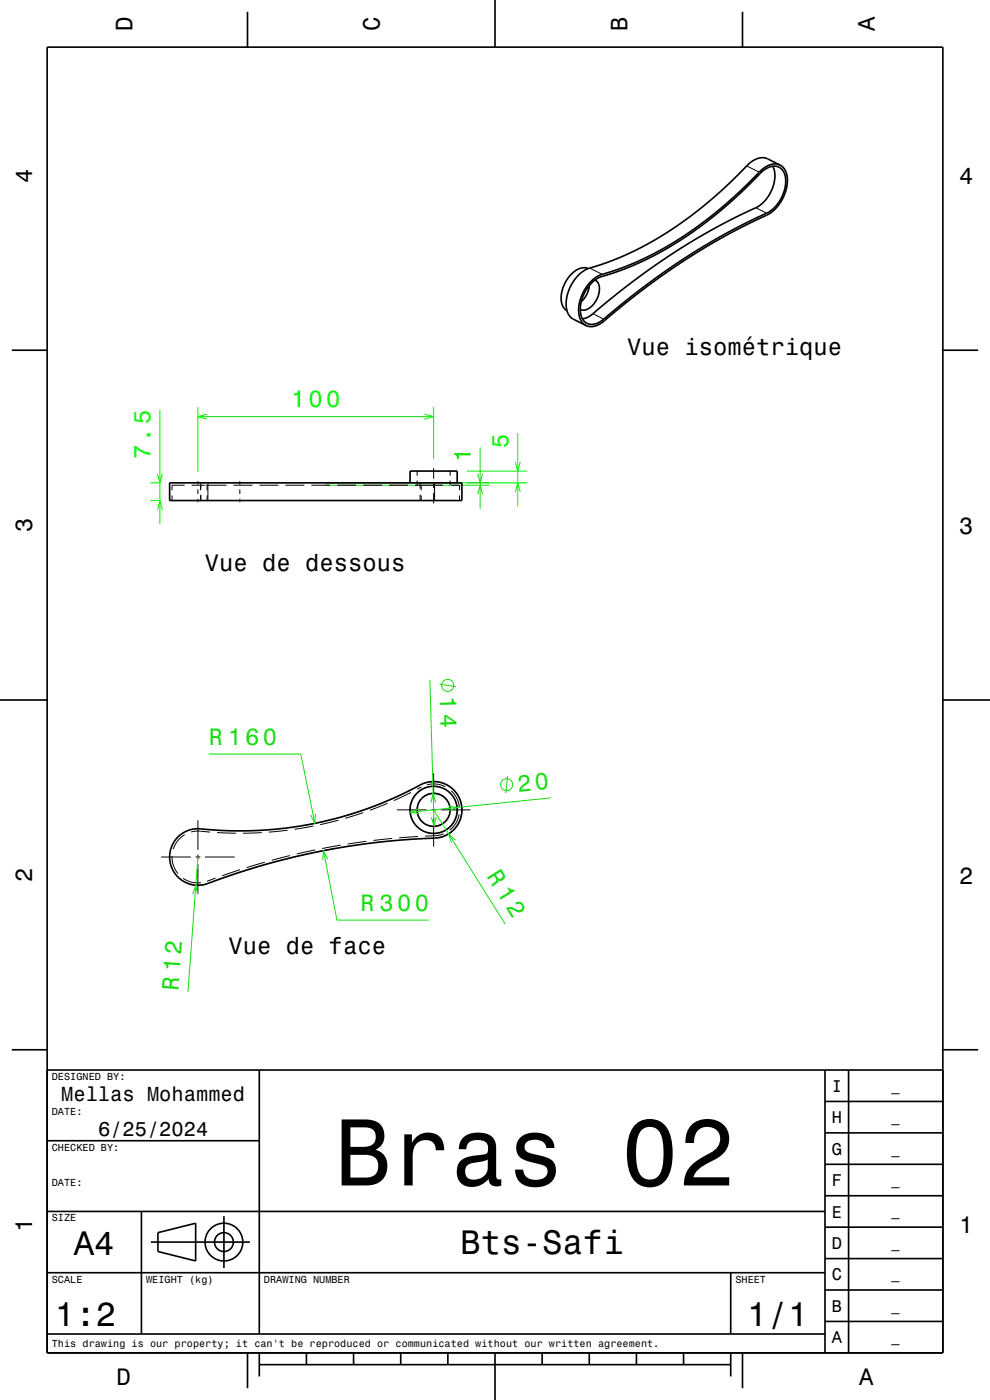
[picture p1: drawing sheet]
<svg xmlns="http://www.w3.org/2000/svg" width="210mm" height="297mm" viewBox="0 0 210 297" stroke-linecap="round" stroke-linejoin="round" font-family="sans-serif">
<g fill="none" stroke="#16de12" stroke-width=".21">
<path d="M101.9 94.9v13M69 102.9h34.9M69 102.4h34.9M101.3 100.5l.6 1.9 .5-1.9M101.3 104.9l.6-2 .5 2M44.3 160h19.5l3 14.7M91.2 144.2l.9 31.1M93.2 145.1l3.5 .6M66.9 172.7l-.1 2-.9-1.8M87.3 167.5l-5.7 2.6-5.4 2.1-6 1.7-5.4 1.1M88.9 171.6l-1.9 .7 2 .3M89 173.7a3.5 3.5 0 0 0 5 1"/>
<path d="M90 168.9a3.5 3.5 0 0 1 4.9 1M91 165.9a6 6 0 0 1 6.9 4.7 6 6 0 0 1-4.6 7.1M92 171.8l15.2 24.2M92.5 170.2l-.6-1.9-.5 2M92.5 173.4l-.4 1.9-.6-1.9M93.2 167a5 5 0 0 0-5.2 1.8 5 5 0 0 0-.4 5.4M95 171l2 .3-1.9 .7M96.4 169.4a5 5 0 0 1-.5 5.5 5 5 0 0 1-5.1 1.8M96.6 178.3l-1.4-1.4 .6 1.9M107.6 164.7l-.3 3.5M116.9 169.3l-29.9 3M39.6 187.3a6 6 0 0 0 3.9 .3"/>
<path d="M40.9 189.7l.6-1.9 .4 2M42 181.8l-2.1 28.6M68.6 180.5l2.9 14.7h19.5M69.5 182.3l-.9-1.8-.1 2M70.6 180.1l-5.9 1.2-6.6 1.6-6.4 1.9-5.7 1.9"/>
<circle cx="95" cy="145.4" r="1.28"/>
<circle cx="107.5" cy="166.5" r="1.28"/>
</g>
<g fill="none" stroke="#0f0" stroke-width=".21">
<path d="M33.9 86.9v24.3M42 86.4v13.7M42 88.4h50M43.9 87.9l-1.9 .5 1.9 .5M90.1 87.9l1.9 .5-1.9 .5M92 86.4v10.9M99 99.9h12.8M109.3 98l.5 1.9 .5-1.9M109.8 91.9v15.5M31.9 102.4h2.1M31.9 106.2h2.1M33.4 108.1l.5-1.9 .5 1.9"/>
<path d="M33.4 100.5l.5 1.9 .5-1.9M99 102.4h12.8M109.3 104.4l.5-2 .5 2"/>
</g>
<g fill="none" stroke="#000" stroke-width=".35">
<path d="M10 10h190v277h-190zM52.5 2.5v7.5M105 0v10M157.5 2.5v7.5M163.9 35.3a7.2 7.2 0 0 1-1.9 7.5 17.6 17.6 0 0 1-4.5 2.6l-8 4.2-7.5 4.7-7.7 5.4-7.6 6a6.3 6.3 0 0 1-3.2 2M165.5 35l-2.7-1.3a4.2 4.2 0 0 0-4.7 1.8l-4.2 4.2-3.9 3.4-4 3.1-3.8 2.7-3.9 2.4-4.4 2.3-4.1 1.7-3.7 1.3a8.1 8.1 0 0 0-6 7.7 3.5 3.5 0 0 0 1.5 3.4l2.7 1.3M165.5 35a4.1 4.1 0 0 1 1.4 4.8 8.7 8.7 0 0 1-6.1 6.7l-8.3 4.3-7.7 4.7-7.7 5.4-8.1 6.4a4.9 4.9 0 0 1-4.3 1.9l-.4-.2M165.5 35a4.1 4.1 0 0 0-4.6 1.6l-4.1 4.1-3.8 3.4-3.6 2.9-4.2 3-3.9 2.4-4.1 2.1-4.6 2.1-3.8 1.3a8.1 8.1 0 0 0-6.1 8.1 3.3 3.3 0 0 0 1.6 3M124.8 57a3.8 3.8 0 0 0-4.3 2 6 6 0 0 0-.9 6.3l.7 .6M125.6 59.9a11.2 11.2 0 0 1 4.7-2.1l4.2-1.6 3.6-1.6 3.7-2.1 3.8-2.4 3.3-2.3 3.8-3 3.9-3.4 3.8-3.7a5.1 5.1 0 0 1 4.3-2.4 3.1 3.1 0 0 1 2 3.7 8.1 8.1 0 0 1-5.8 7l-8.5 4.4-7.4 4.5-7.9 5.5-8.1 6.5a4.9 4.9 0 0 1-4.1 1.9 3.2 3.2 0 0 1-1.8-3.9 8.6 8.6 0 0 1 2.5-5zM126.2 59.4a2.52 2.52 0 0 1 .8 3.2 4 4 0 0 1-3.4 3.2l-.5-.2M2.5 74.3h7.5"/>
<path d="M125 60.6a5.4 5.4 0 0 1-1.7 3.4M200 74.3h7.5M36 102.4h62v3.8h-62zM87 102.4v-2.5h10v2.5M0 148.5h10M200 148.5h10M37.8 177.5a6.7 6.7 0 0 1 6.3-1.5l5.7 .3 6-.2 5.5-.5 5.4-.9 5.1-1.2 5.5-1.7 5.6-2.2 4.8-2.3a7 7 0 0 1 6.2-1.2 6 6 0 0 1 3.9 7.1 6 6 0 0 1-6.6 4.6l-5.8 .4-5.9 .6-6 .8-5.4 1-6.3 1.4-5.6 1.4-10.5 3.4a7.3 7.3 0 0 1-5.9 .6 6 6 0 0 1-2-9.9zM2.5 222.7h7.5M10 227h190M55 227v56M175 233.7h25M175 227v60"/>
<path d="M180 227v60M200 222.7h7.5M10 257h165M10 242h45M30 257v26M47.5 258v11M175 253.7h25M175 247h25M175 240.3h25M10 270h165M32 263.5h21M33.5 261.5l8-2v8l-8-2z"/>
<path d="M155 270v13M175 273.7h25M175 267h25M175 260.3h25M10 283h165M52.5 287v7.5M55 289.5h100M55 287v5M65 287v2.5M75 287v2.5M85 287v2.5M95 287v2.5"/>
<path d="M105 287v10M115 287v2.5M125 287v2.5M135 287v2.5M145 287v2.5M155 287v5M157.5 287v7.5M175 280.3h25"/>
<circle cx="92" cy="171.8" r="5"/>
<circle cx="92" cy="171.8" r="3.5"/>
<circle cx="47.5" cy="263.5" r="2"/>
<circle cx="47.5" cy="263.5" r="4"/>
</g>
<g fill="none" stroke="#000" stroke-width=".21">
<path d="M158.4 35.2l2.6 1.3M125.1 56.9l2.6 1.3M160.3 44.1l2.3 1.1M125.8 66.5l2.3 1.2M88.5 99.9v1M92 99.3v2.3M95.5 99.9v1M36.5 105.1v1.1M39.2 102.9h-2.7v1.1M40.7 102.9h2.8M42 102.1v.7M42 103.8v1"/>
<path d="M42 105.8v.8M42.6 102.9v1.1M42.6 105.1v1.1M42.6 102.4v1.3M42.6 104.9v1.3M43.7 102.9h4.3M43.9 102.9v1.1M43.9 105.1v1.1M44.1 102.4v3.8M49.5 102.9h4M50.9 102.1v.7M50.9 103.8v1"/>
<path d="M50.9 105.8v.8M55 102.9h4M60.5 102.9h4M66 102.9h4M71.5 102.9h4M77 102.9h4M82.5 102.9h4M88 102.9h5.9M88.5 101.9v1M89.1 102.4v1.3M89.1 104.9v1.3M89.4 102.9v1.1"/>
<path d="M89.4 105.1v1.1M92 102.6v1M92 104.6v2.2M92.2 102.4v3.8M95.5 101.9v1M95.7 102.9h1.8v1.1M97.5 105.1v1.1M39.2 177.1a5.5 5.5 0 0 0-2.5 3M40.6 176.5a11.7 11.7 0 0 1 3.9 0M42 174v6.3M46 176.6l4 .2M55.5 176.6l-4 .2"/>
<path d="M61 176.1l-4 .4M66.4 175.2l-3.9 .7M71.8 174l-3.9 .9M72.3 179.3l-4 .7M77.1 172.4l-3.9 1.2M77.7 178.5l-3.9 .6M82.2 170.4l-3.7 1.5M83.2 177.9l-4 .4M84.2 171.8h6.3M87.2 168.1l-3.6 1.7M88.7 177.5l-4 .2M89.4 167l-.9 .4"/>
<path d="M90.6 166.5a5.5 5.5 0 0 1 3.9 .4M91.5 171.8h1M92 164v6.3M92 171.3v1M92 173.3v6.3M93.5 171.8h6.3M94.1 176.9a11.5 11.5 0 0 1-3.9 .5M95.7 167.8a5.5 5.5 0 0 1 1.8 3.5M97.4 172.8a5.5 5.5 0 0 1-2 3.3M34.2 181.8h6.3M36.5 181.6a5.5 5.5 0 0 0 1.2 3.7M38.8 186.3a5.5 5.5 0 0 0 3.8 1"/>
<path d="M41.5 181.8h1M42 181.3v1M42 183.3v6.3M43.5 181.8h6.3M45.7 186.3l-1.8 .7M50.9 184.5l-3.8 1.3M56.2 182.9l-3.8 1.1M61.5 181.5l-3.9 1M66.9 180.3l-3.9 .9"/>
</g>
<text font-size="20.2" x="71.1" y="251.5">Bras 02</text>
<g font-size="7.2">
<text x="15.7" y="266.3">A4</text>
<text x="97.7" y="266.1">Bts-Safi</text>
<text x="11.7" y="281.3">1:2</text>
<text x="158.5" y="281.3">1/1</text>
</g>
<g font-size="5.1" fill="#16de12">
<text x="103.1" y="185.8" transform="rotate(58 103.1 185.8)">R 12</text>
<text x="37.9" y="210.3" transform="rotate(-86 37.9 210.3)">R 12</text>
</g>
<g font-size="5">
<text x="28.1" y="6.5" transform="rotate(-90 28.1 6.5)">D</text>
<text x="80.6" y="6.5" transform="rotate(-90 80.6 6.5)">C</text>
<text x="133.1" y="6.5" transform="rotate(-90 133.1 6.5)">B</text>
<text x="185.6" y="6.5" transform="rotate(-90 185.6 6.5)">A</text>
<text x="6.8" y="38.7" transform="rotate(-90 6.8 38.7)">4</text>
<text x="203.5" y="39">4</text>
<text x="133.1" y="75.3">Vue isométrique</text>
<text x="6.8" y="112.9" transform="rotate(-90 6.8 112.9)">3</text>
<text x="203.5" y="113.2">3</text>
<text x="43.5" y="121">Vue de dessous</text>
<text x="6.8" y="187.1" transform="rotate(-90 6.8 187.1)">2</text>
<text x="203.5" y="187.4">2</text>
<text x="48.5" y="202.5">Vue de face</text>
<text x="6.8" y="261.3" transform="rotate(-90 6.8 261.3)">1</text>
<text x="203.5" y="261.6">1</text>
<text x="24.7" y="293.8">D</text>
<text x="182.2" y="293.8">A</text>
</g>
<g font-size="5" fill="#0f0">
<text x="61.7" y="86.4">100</text>
<text x="107.8" y="94.9" transform="rotate(-90 107.8 94.9)">5</text>
<text x="31.9" y="97.4" transform="rotate(-90 31.9 97.4)">7.5</text>
</g>
<g font-size="5" fill="#16de12">
<text x="99.9" y="98" transform="rotate(-90 99.9 98)">1</text>
<text x="93.3" y="147.7" transform="rotate(88 93.3 147.7)">14</text>
<text x="44.3" y="158">R 160</text>
<text x="109.9" y="168" transform="rotate(-6 109.9 168)">20</text>
<text x="76.5" y="193.2">R 300</text>
</g>
<g font-size="4.3">
<text x="13" y="233.5">Mellas Mohammed</text>
<text x="20.8" y="241">6/25/2024</text>
</g>
<g font-size="3.6">
<text x="176.4" y="231.6">I</text>
<text x="176.4" y="238.3">H</text>
<text x="176.4" y="245">G</text>
<text x="176.4" y="251.6">F</text>
<text x="176.4" y="258.3">E</text>
<text x="176.4" y="265">D</text>
<text x="176.4" y="271.6">C</text>
<text x="176.4" y="278.3">B</text>
<text x="176.4" y="285">A</text>
</g>
<g font-size="2.9">
<text x="189.1" y="231.4">_</text>
<text x="189.1" y="238">_</text>
<text x="189.1" y="244.7">_</text>
<text x="189.1" y="251.4">_</text>
<text x="189.1" y="258">_</text>
<text x="189.1" y="264.7">_</text>
<text x="189.1" y="271.4">_</text>
<text x="189.1" y="278">_</text>
<text x="189.1" y="284.7">_</text>
</g>
<g font-size="2.2">
<text x="11" y="229.1">DESIGNED BY:</text>
<text x="11" y="236.6">DATE:</text>
<text x="11" y="244.1">CHECKED BY:</text>
<text x="11" y="251.6">DATE:</text>
<text x="11" y="259.1">SIZE</text>
<text x="11" y="272.1">SCALE</text>
<text x="31" y="272.1">WEIGHT (kg)</text>
<text x="56" y="272.1">DRAWING NUMBER</text>
<text x="156" y="272.1">SHEET</text>
<text x="11" y="285.8">This drawing is our property; it can't be reproduced or communicated without our written agreement.</text>
</g>
</svg>
